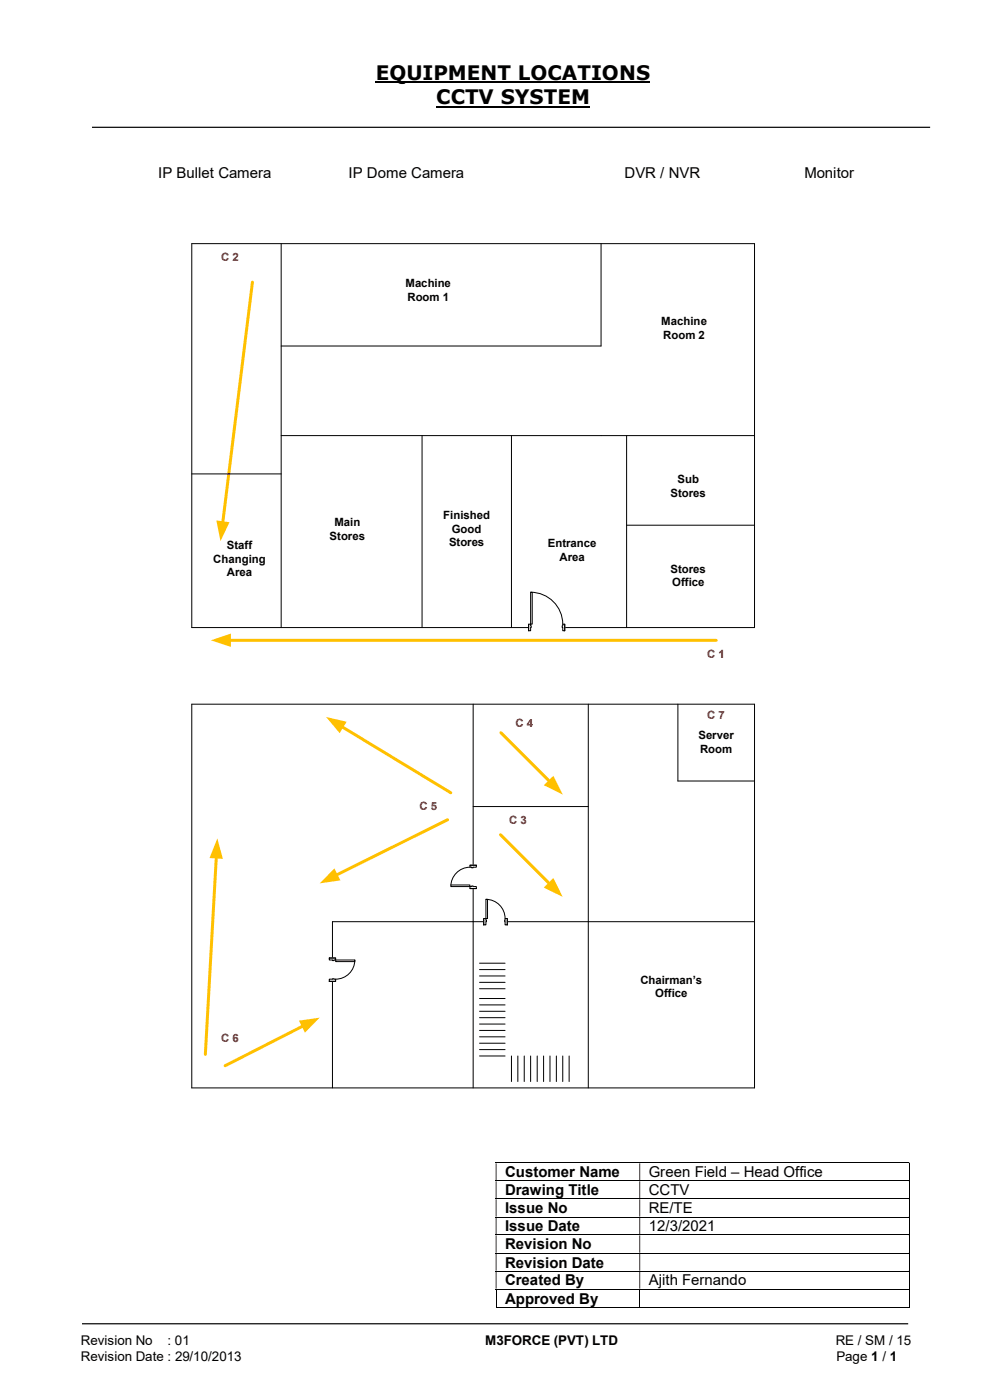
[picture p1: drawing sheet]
<svg xmlns="http://www.w3.org/2000/svg" width="210mm" height="297mm" viewBox="0 0 210 297" stroke-linecap="round" stroke-linejoin="round" font-family="sans-serif">
<path d="M79.7 17.5h58.2M92.5 22.6h32.6" fill="none" stroke="#000" stroke-width=".42"/>
<path d="M19.5 27h177.8M17.4 280.8h175.3" fill="none" stroke="#000" stroke-width=".25"/>
<g fill="none" stroke="#000" stroke-width=".21">
<path d="M100.4 171.1h24.4M100.4 195.5h24.4M105.2 246.7h87.6M105.2 250.5h87.6M105.2 254.3h87.6M105.2 258.2h87.6M192.9 246.8v3.6M192.9 250.6v3.7M192.9 254.4v3.7M192.9 258.3v3.6M105.2 262h87.6M105.2 265.9h87.6"/>
<path d="M105.2 269.7h87.6M105.2 273.5h87.6M105.2 277.3h30.4M105.2 273.6v3.8M135.7 273.6v3.8M135.8 277.3h57M192.9 262.1v3.7M192.9 265.9v3.7M192.9 269.7v3.7M192.9 273.6v3.8"/>
</g>
<g fill="#000">
<path d="M192.8 246.6h.2v.2h-.2zM105.2 246.8h.1v3.6h-.1zM135.6 246.8h.2v3.6h-.2z" fill-rule="evenodd"/>
<path d="M192.8 250.4h.2v.2h-.2zM105.2 250.6h.1v3.7h-.1zM135.6 250.6h.2v3.7h-.2z" fill-rule="evenodd"/>
<path d="M192.8 254.3h.2v.1h-.2zM105.2 254.4h.1v3.7h-.1zM135.6 254.4h.2v3.7h-.2z" fill-rule="evenodd"/>
<path d="M192.8 258.1h.2v.2h-.2zM105.2 258.3h.1v3.6h-.1zM135.6 258.3h.2v3.6h-.2z" fill-rule="evenodd"/>
<path d="M192.8 261.9h.2v.2h-.2zM105.2 262.1h.1v3.7h-.1zM135.6 262.1h.2v3.7h-.2z" fill-rule="evenodd"/>
<path d="M192.8 265.8h.2v.1h-.2zM105.2 265.9h.1v3.7h-.1zM135.6 265.9h.2v3.7h-.2z" fill-rule="evenodd"/>
<path d="M192.8 269.6h.2v.1h-.2zM105.2 269.7h.1v3.7h-.1zM135.6 269.7h.2v3.7h-.2z" fill-rule="evenodd"/>
</g>
<path d="M192.8 273.4h.2v.2h-.2zM192.8 277.2h.2v.2h-.2z" fill="#000"/>
<path d="M53.6 59.9l-6.4 51.1" fill="none" stroke="#ffc000" stroke-width=".64"/>
<path d="M45.9 110.4l2.8 .4-1.9 4z" fill="#ffc000"/>
<path d="M40.7 51.7h119.4v81.4h-119.4zM59.6 51.7v81.4M127.5 51.7v21.7h-67.9M59.6 92.4h100.5M89.5 92.4v40.7M108.5 92.4v40.7M132.9 92.4v40.7M40.7 100.5h18.9M132.9 111.4h27.2" fill="none" stroke="#000" stroke-width=".21"/>
<path d="M112.1 132.4h7.7v1.5h-7.7z" fill="#fff"/>
<path d="M112.1 132.4h7.7v1.5h-7.7z" fill="none" stroke="#fff" stroke-width=".21"/>
<path d="M112.1 132.4h.5v1.4h-.5zM119.4 132.4v1.4h.4v-1.4z" fill-rule="evenodd" fill="#fff"/>
<path d="M112.6 132.8v-.4h-.5v1.4h.5v-.7M119.4 132.8v-.4h.4v1.4h-.4v-.7" fill="none" stroke="#000" stroke-width=".21"/>
<path d="M112.6 132.8h.1v.3h-.1zM119.3 132.8v.3h.1v-.3z" fill-rule="evenodd" fill="#fff"/>
<path d="M112.1 132.4v1.4M112.6 125.6a6.8 6.8 0 0 1 6.8 6.8M112.6 132.8h.1v.3h-.1M119.4 132.8h-.1v.3h.1M119.8 132.4v1.4" fill="none" stroke="#000" stroke-width=".21"/>
<path d="M112.6 125.6h.3v6.8h-.3z" fill="#fff"/>
<g fill="none" stroke="#000" stroke-width=".21">
<path d="M112.6 125.6h.3v6.8h-.3zM40.7 149.4h119.4v81.4h-119.4zM100.4 149.4v81.4M124.8 149.4v81.4M143.8 149.4v16.3h16.3M100.4 195.5h-29.9v35.3M124.8 195.5h35.3M101.7 208.4h5.4M101.7 209.8h5.4M101.7 205.7h5.4M101.7 207.1h5.4M101.7 204.3h5.4"/>
<path d="M101.7 215.9h5.4M101.7 217.3h5.4M101.7 213.2h5.4M101.7 214.5h5.4M101.7 211.8h5.4M101.7 220h5.4M101.7 218.6h5.4M101.7 222.7h5.4M101.7 224h5.4M101.7 221.3h5.4M108.5 224v5.4M109.9 224v5.4"/>
<path d="M111.2 224v5.4M112.6 224v5.4M114 224v5.4M115.3 224v5.4M116.7 224v5.4M118 224v5.4M119.4 224v5.4M120.7 224v5.4"/>
</g>
<path d="M48.6 135.8h103.3" fill="none" stroke="#ffc000" stroke-width=".64"/>
<path d="M44.7 135.8l4.3-1.4v2.8z" fill="#ffc000"/>
<path d="M102.6 194.8h5v1.5h-5z" fill="#fff"/>
<path d="M102.6 194.8h5v1.5h-5z" fill="none" stroke="#fff" stroke-width=".21"/>
<path d="M102.6 194.9h.5v1.3h-.5zM107.1 194.9v1.3h.5v-1.3z" fill-rule="evenodd" fill="#fff"/>
<path d="M103.1 195.2v-.3h-.5v1.3h.5v-.7M107.1 195.2v-.3h.5v1.3h-.5v-.7" fill="none" stroke="#000" stroke-width=".21"/>
<path d="M103.1 195.2h.1v.3h-.1zM107.1 195.2v.3z" fill-rule="evenodd" fill="#fff"/>
<path d="M102.6 194.9v1.3M103.1 190.8a4.1 4.1 0 0 1 4 4.1M103.1 195.2h.1v.3h-.1M107.1 195.2v.3M107.6 194.9v1.3" fill="none" stroke="#000" stroke-width=".21"/>
<path d="M103.1 190.8h.3v4.1h-.3z" fill="#fff"/>
<path d="M103.1 190.8h.3v4.1h-.3z" fill="none" stroke="#000" stroke-width=".21"/>
<path d="M99.7 183.6h1.4v4.9h-1.4z" fill="#fff"/>
<path d="M99.7 183.6h1.4v4.9h-1.4z" fill="none" stroke="#fff" stroke-width=".21"/>
<path d="M99.7 188.1h1.3v.4h-1.3zM99.7 183.6v.4h1.3v-.4z" fill-rule="evenodd" fill="#fff"/>
<path d="M100 188.1h-.3v.4h1.3v-.4h-.6M100 184h-.3v-.4h1.3v.4h-.6" fill="none" stroke="#000" stroke-width=".21"/>
<path d="M100 188h.4v.1h-.4zM100 184v.1h.4v-.1z" fill-rule="evenodd" fill="#fff"/>
<path d="M99.7 184a4.1 4.1 0 0 0-4.1 4.1M99.7 188.5h1.3M99.7 183.6h1.3M100 188.1v-.1h.4v.1M100 184v.1h.4v-.1" fill="none" stroke="#000" stroke-width=".21"/>
<path d="M95.6 187.7h4.1v.4h-4.1z" fill="#fff"/>
<path d="M95.6 187.7h4.1v.4h-4.1z" fill="none" stroke="#000" stroke-width=".21"/>
<path d="M69.8 203.2h1.4v5h-1.4z" fill="#fff"/>
<path d="M69.8 203.2h1.4v5h-1.4z" fill="none" stroke="#fff" stroke-width=".21"/>
<path d="M69.8 203.2h1.4v.5h-1.4zM69.8 207.7v.5h1.4v-.5z" fill-rule="evenodd" fill="#fff"/>
<path d="M70.5 203.7h-.7v-.5h1.4v.5h-.3M70.5 207.7h-.7v.5h1.4v-.5h-.3" fill="none" stroke="#000" stroke-width=".21"/>
<path d="M70.5 203.7h.4v.1h-.4zM70.5 207.6l.4 .1z" fill-rule="evenodd" fill="#fff"/>
<path d="M69.8 203.2h1.4M69.8 208.2h1.4M70.5 203.7v.1h.4v-.1M70.5 207.7h.4M75.3 203.7a4.1 4.1 0 0 1-4.1 4" fill="none" stroke="#000" stroke-width=".21"/>
<path d="M71.2 203.7h4.1v.3h-4.1z" fill="#fff"/>
<path d="M71.2 203.7h4.1v.3h-4.1z" fill="none" stroke="#000" stroke-width=".21"/>
<path d="M72.5 154.1l23.1 14.1" fill="none" stroke="#ffc000" stroke-width=".64"/>
<path d="M69.2 152.1l4.3 1-1.4 2.4z" fill="#ffc000"/>
<path d="M106.3 155.4l10.3 10.4" fill="none" stroke="#ffc000" stroke-width=".64"/>
<path d="M115.4 166.6l2-2 2 4z" fill="#ffc000"/>
<path d="M106.2 177.1l10.4 10.4" fill="none" stroke="#ffc000" stroke-width=".64"/>
<path d="M117.4 186.3l2 4-4-2z" fill="#ffc000"/>
<path d="M64.3 217.6l-16.5 8.5" fill="none" stroke="#ffc000" stroke-width=".64"/>
<path d="M63.4 216.5l4.4-.6-3.1 3.2z" fill="#ffc000"/>
<path d="M45.9 181.8l-2.3 41.9" fill="none" stroke="#ffc000" stroke-width=".64"/>
<path d="M46.1 177.9l1.2 4.3-2.9-.2z" fill="#ffc000"/>
<path d="M95 173.9l-23.7 11.8" fill="none" stroke="#ffc000" stroke-width=".64"/>
<path d="M71 184.2l1.2 2.6-4.4 .6z" fill="#ffc000"/>
<g font-size="4.2">
<text x="79.7" y="17">EQUIPMENT LOCATIONS</text>
<text x="92.5" y="22.1">CCTV SYSTEM</text>
</g>
<g font-size="3.2">
<text x="33.6" y="37.7">IP Bullet Camera</text>
<text x="74" y="37.7">IP Dome Camera</text>
<text x="132.5" y="37.7">DVR / NVR</text>
<text x="170.6" y="37.7">Monitor</text>
<text x="107.1" y="249.8">Customer Name</text>
<text x="137.6" y="249.8">Green Field – Head Office</text>
<text x="107.1" y="253.6">Drawing Title</text>
<text x="107.1" y="257.4">Issue No</text>
<text x="137.6" y="253.6">CCTV</text>
<text x="137.6" y="257.4">RE/TE</text>
<text x="107.1" y="261.2">Issue Date</text>
<text x="137.6" y="261.2">12/3/2021</text>
<text x="107.1" y="265">Revision No</text>
<text x="107.1" y="268.9">Revision Date</text>
<text x="107.1" y="272.7">Created By</text>
<text x="137.6" y="272.7">Ajith Fernando</text>
<text x="107.1" y="276.6">Approved By</text>
</g>
<g font-size="2.8">
<text x="17.1" y="285.4">Revision No</text>
<text x="35.5" y="285.4">: 01</text>
<text x="102.9" y="285.4">M3FORCE (PVT) LTD</text>
<text x="177.3" y="285.4">RE / SM / 15</text>
<text x="17.1" y="288.7">Revision Date : 29/10/2013</text>
<text x="177.4" y="288.7">Page 1 / 1</text>
</g>
<g font-size="2.4" fill="#c00000">
<text x="46.9" y="55.4">C 2</text>
<text x="150" y="139.5">C 1</text>
<text x="109.3" y="154.2">C 4</text>
<text x="150" y="152.5">C 7</text>
<text x="89" y="171.8">C 5</text>
<text x="108" y="174.8">C 3</text>
<text x="46.9" y="221">C 6</text>
</g>
<g font-size="2.4">
<text x="86" y="60.9">Machine</text>
<text x="86.4" y="63.8">Room 1</text>
<text x="140.3" y="69">Machine</text>
<text x="140.7" y="71.9">Room 2</text>
<text x="142.2" y="105.4">Stores</text>
<text x="143.7" y="102.5">Sub</text>
<text x="71" y="111.6">Main</text>
<text x="94" y="110.2">Finished</text>
<text x="95.8" y="113">Good</text>
<text x="45.3" y="119.3">Changing</text>
<text x="48.1" y="116.5">Staff</text>
<text x="69.9" y="114.5">Stores</text>
<text x="95.2" y="115.9">Stores</text>
<text x="116.2" y="116.1">Entrance</text>
<text x="118.7" y="119">Area</text>
<text x="48.1" y="122.2">Area</text>
<text x="142.2" y="121.5">Stores</text>
<text x="142.6" y="124.4">Office</text>
<text x="148.2" y="156.8">Server</text>
<text x="148.5" y="159.7">Room</text>
<text x="135.8" y="208.7">Chairman’s</text>
<text x="139" y="211.5">Office</text>
</g>
</svg>
